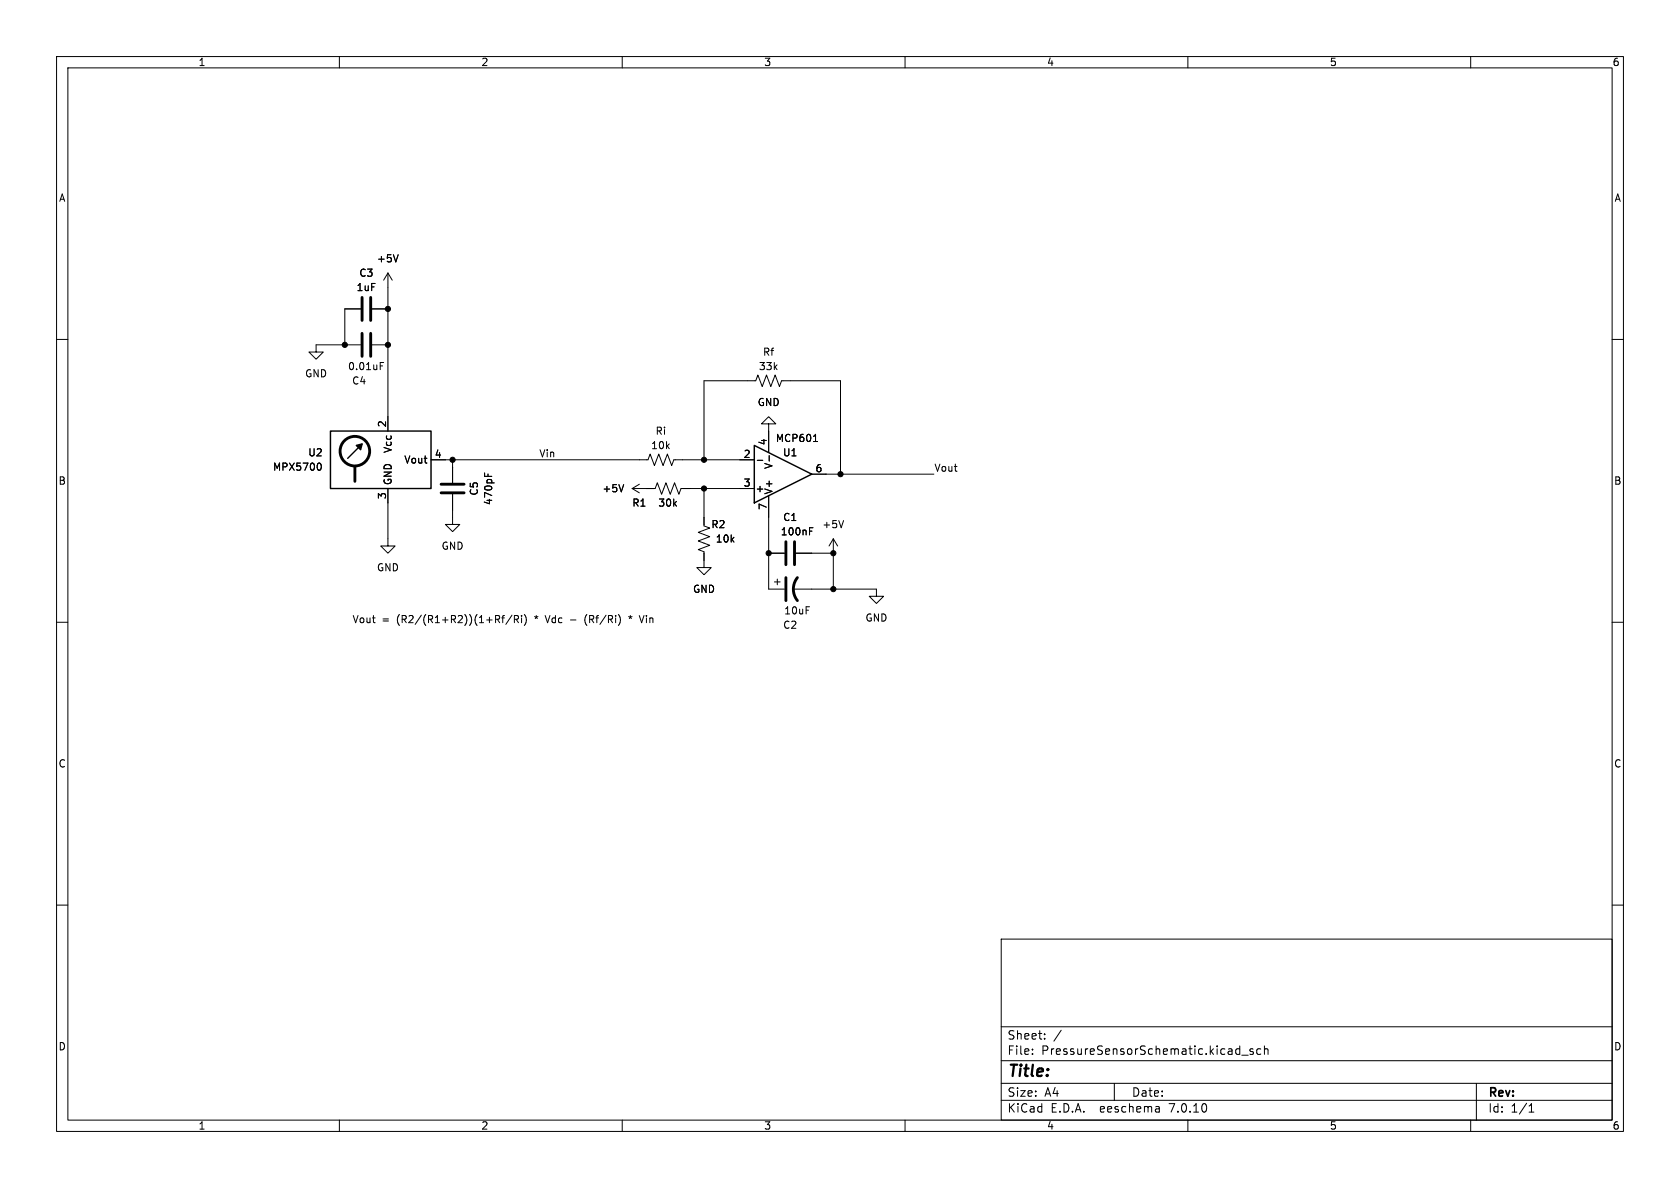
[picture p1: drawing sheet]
<svg xmlns="http://www.w3.org/2000/svg" width="297mm" height="210mm" viewBox="0 0 297 210" stroke-linecap="round" stroke-linejoin="round" font-family="sans-serif">
<g fill="none" stroke="#000" stroke-width=".18">
<path d="M10 10h277v190h-277zM12 12h273v186h-273zM60 10v2M110 10v2M160 10v2M210 10v2M260 10v2M10 60h2M63.8 54.6h-2.8v6.4M65.8 54.6h2.8M68.6 48.3v27.9M68.6 48.3l-.8 1.2"/>
<path d="M68.6 48.3l.7 1.2M70.4 45l-.4 1.3M285 60h2M63.8 61h-7.9v1.2h1.2l-1.2 1.3-1.3-1.3h1.3M65.8 61h2.8M67.2 64.7h.4M67.2 64.1h.6M135.9 74.9h1.3l-1.3-1.2-1.3 1.2h1.3v5.1M143.8 78h.7M56.4 81.9a.68 .68 0 0 1 .4 .6 .68 .68 0 0 1-.4 .6M68.6 86.4v10.1h1.2l-1.2 1.3-1.3-1.3h1.3M76.2 81.3h38.4l.3-1 .8 2 .8-2 .7 2 .8-2 .7 2 .4-1h14.2"/>
<path d="M80 87.4v5.3h1.3l-1.3 1.3-1.3-1.3h1.3M80 81.3v4M85.7 83.6v.6M86.3 83.8v.4M110.3 85.7l-.5 1.2M111.8 86.4h4l.4-1.1 .8 2.1 .7-2.1 .8 2.1 .8-2.1 .7 2.1 .4-1h12.9M111.8 86.4l1.2 .7M113 85.6l-1.2 .8M124.5 81.3v-14h9.1l.4-1 .7 2 .8-2 .8 2 .7-2 .8 2 .4-1h10.4v16.5M124.5 86.4v6.6l1 .3-2.1 .8 2.1 .8-2.1 .7 2.1 .8-2.1 .8 1.1 .3v2.8h1.2l-1.2 1.3-1.3-1.3h1.3M133.9 81.4h.9M135.9 87.6v16.5h2.8"/>
<path d="M135.9 97.8h2.8M136 80.5v1M140.7 97.8h6.6M143.1 93.9h.4M143.1 93.3h.6M143.5 83.8h21.6M147.3 95.3l-.7 1.2M147.3 95.3v8.8M147.3 95.3l.8 1.2M149.1 92l-.4 1.3M10 110h2M88.7 109.2h.5"/>
<path d="M89.2 108.8l-.3 .2v1.1M90.5 108.7l-1.1 1.7M90.9 109.5l.6-.1 .2-.2-.1-.3-.7-.1v1.3M91.2 109.5l.5 .6M92.2 108.8v.1M92.2 109.2v.9M92.7 108.6a1.46 1.46 0 0 1 0 2M96.4 108.8l.4 1.3M100.9 109.6h.9M103.8 108.6a1.46 1.46 0 0 0 0 2M111.1 109l.3 .1M111.4 108.8v.3"/>
<path d="M111.4 109.1l-.1 .3M111.4 109.1l.2 .3M111.7 109l-.3 .1M113.9 108.8l-.5 1.3M136.9 102.9h1M137.4 102.4v1M140.2 104.1h14.7v1.3h1.3l-1.3 1.3-1.2-1.3h1.2M285 110h2M10 160h2M285 160h2M177 166h108v32h-108zM60 198v2"/>
<path d="M110 198v2M160 198v2M177 194.5h108M177 191.5h108M177 187.5h108M177 181.5h108M182.5 186.3v.1M182.5 185.5v.1M184.7 183.6v.1M184.7 182.8v.1M187.6 182.1l-1.3 2M197 191.5v3"/>
<path d="M204.9 195.7l.1 .9M205 196.5l-.2 .1M205 196h-.2M210 198v2M219.5 186.5h1.2M221.5 185.5l-.3-.1-.2 .2v.2l.5 .2v.3h-.5M222.9 185.5l-.4-.1-.3 .3v.4l.1 .2h.6M223.5 185.5l.2-.1 .4 .1 .1 .9M223.5 184.9v1.5M260 198v2M261 191.5v6.5M270.3 196.6h.9"/>
<path d="M270.3 195.5l.4-.4v1.5"/>
</g>
<g fill="none" stroke="#000" stroke-width=".51">
<path d="M64 52.6v4M64 58.9v4.1M65.5 52.6v4M65.5 58.9v4.1M62.7 82.6v2.5M78 85.6h4M78 87.1h4M138.9 95.8v4M140.5 95.8v4M138.9 102.1v4.1M141 102.1a3.3 3.3 0 0 0 0 4.1"/>
<circle cx="62.7" cy="79.8" r="2.62"/>
</g>
<path d="M58.4 76.2h17.8v10.2h-17.8zM64 78.5l-2.5 2.5M133.3 78.7l10.2 5.1-10.2 5.1z" fill="none" stroke="#000" stroke-width=".25"/>
<path d="M63 78.7l1-.2-.2 1z" fill="#000" stroke="#000" stroke-width=".25"/>
<g fill="#000" stroke="#000" stroke-width=".18">
<circle cx="68.6" cy="54.6" r=".46"/>
<circle cx="61" cy="61" r=".46"/>
<circle cx="68.6" cy="61" r=".46"/>
<circle cx="80" cy="81.3" r=".46"/>
<circle cx="124.5" cy="81.3" r=".46"/>
<circle cx="124.5" cy="86.4" r=".46"/>
<circle cx="135.9" cy="97.8" r=".46"/>
<circle cx="147.3" cy="97.8" r=".46"/>
<circle cx="148.6" cy="83.8" r=".46"/>
<circle cx="147.3" cy="104.1" r=".46"/>
</g>
<text font-size="2.8" x="178" y="190.9">Title:</text>
<g font-size="2.1">
<text x="178" y="184">Sheet:</text>
<text x="178" y="186.7">File:</text>
<text x="184.1" y="186.7">PressureSensorSchematic.kicad_sch</text>
<text x="178" y="196.9">KiCad</text>
<text x="178" y="194.1">Size:</text>
<text x="184.7" y="194.1">A4</text>
<text x="185.7" y="196.9">E.D.A.</text>
<text x="194.6" y="196.9">eeschema</text>
<text x="200" y="194.1">Date:</text>
<text x="207" y="196.9">7.0.10</text>
<text x="263" y="194.3">Rev:</text>
<text x="263" y="196.9">Id:</text>
<text x="267.1" y="196.9">1/1</text>
</g>
<g font-size="1.8">
<text x="35" y="11.9">1</text>
<text x="85" y="11.9">2</text>
<text x="135" y="11.9">3</text>
<text x="185" y="11.9">4</text>
<text x="235" y="11.9">5</text>
<text x="285" y="11.9">6</text>
<text x="10.3" y="35.9">A</text>
<text x="285.3" y="35.9">A</text>
<text x="66.5" y="46.6">+5V</text>
<text x="62.9" y="51.7">1uF</text>
<text x="63.4" y="49.1">C3</text>
<text x="61.4" y="65.6">0.01uF</text>
<text x="134.1" y="65.6">33k</text>
<text x="134.8" y="63.1">Rf</text>
<text x="53.8" y="66.9">GND</text>
<text x="62.2" y="68.2">C4</text>
<text x="133.9" y="72">GND</text>
<text x="68.3" y="75.6" transform="rotate(-90 68.3 75.6)">2</text>
<text x="115.8" y="77.1">Ri</text>
<text x="48.2" y="83.4">MPX5700</text>
<text x="54.4" y="80.9">U2</text>
<text x="69.4" y="80.2" transform="rotate(-90 69.4 80.2)">Vcc</text>
<text x="71.4" y="82.1">Vout</text>
<text x="76.8" y="81">4</text>
<text x="95.2" y="80.9">Vin</text>
<text x="115" y="79.6">10k</text>
<text x="131.4" y="81">2</text>
<text x="135.6" y="78.8" transform="rotate(-90 135.6 78.8)">4</text>
<text x="136.8" y="83" transform="rotate(-90 136.8 83)">V-</text>
<text x="137.1" y="78.3">MCP601</text>
<text x="138.3" y="80.9">U1</text>
<text x="144.1" y="83.6">6</text>
<text x="165.1" y="83.5">Vout</text>
<text x="10.3" y="85.9">B</text>
<text x="68.3" y="88.3" transform="rotate(-90 68.3 88.3)">3</text>
<text x="69.4" y="85.9" transform="rotate(-90 69.4 85.9)">GND</text>
<text x="84.7" y="87.7" transform="rotate(-90 84.7 87.7)">C5</text>
<text x="87.2" y="89.4" transform="rotate(-90 87.2 89.4)">470pF</text>
<text x="106.4" y="87.2">+5V</text>
<text x="111.7" y="89.8">R1</text>
<text x="116.3" y="89.8">30k</text>
<text x="131.4" y="86.1">3</text>
<text x="133.5" y="87.2">+</text>
<text x="136.8" y="87.5" transform="rotate(-90 136.8 87.5)">V+</text>
<text x="285.3" y="85.9">B</text>
<text x="125.7" y="93.6">R2</text>
<text x="135.6" y="90.2" transform="rotate(-90 135.6 90.2)">7</text>
<text x="137.9" y="94.8">100nF</text>
<text x="138.4" y="92.3">C1</text>
<text x="145.3" y="93.6">+5V</text>
<text x="66.5" y="101.2">GND</text>
<text x="78" y="97.4">GND</text>
<text x="126.4" y="96.1">10k</text>
<text x="122.4" y="105">GND</text>
<text x="62.2" y="110.2">Vout</text>
<text x="67.5" y="110.2">=</text>
<text x="70.3" y="110.2">(R2/(R1+R2))(1+Rf/Ri)</text>
<text x="94.8" y="110.2">*</text>
<text x="97" y="110.2">Vdc</text>
<text x="104.2" y="110.2">(Rf/Ri)</text>
<text x="112.3" y="110.2">*</text>
<text x="114.4" y="110.2">Vin</text>
<text x="138.4" y="111.4">C2</text>
<text x="138.5" y="108.8">10uF</text>
<text x="152.9" y="110.1">GND</text>
<text x="10.3" y="135.9">C</text>
<text x="285.3" y="135.9">C</text>
<text x="10.3" y="185.9">D</text>
<text x="285.3" y="185.9">D</text>
<text x="35" y="199.9">1</text>
<text x="85" y="199.9">2</text>
<text x="135" y="199.9">3</text>
<text x="185" y="199.9">4</text>
<text x="235" y="199.9">5</text>
<text x="285" y="199.9">6</text>
</g>
</svg>
